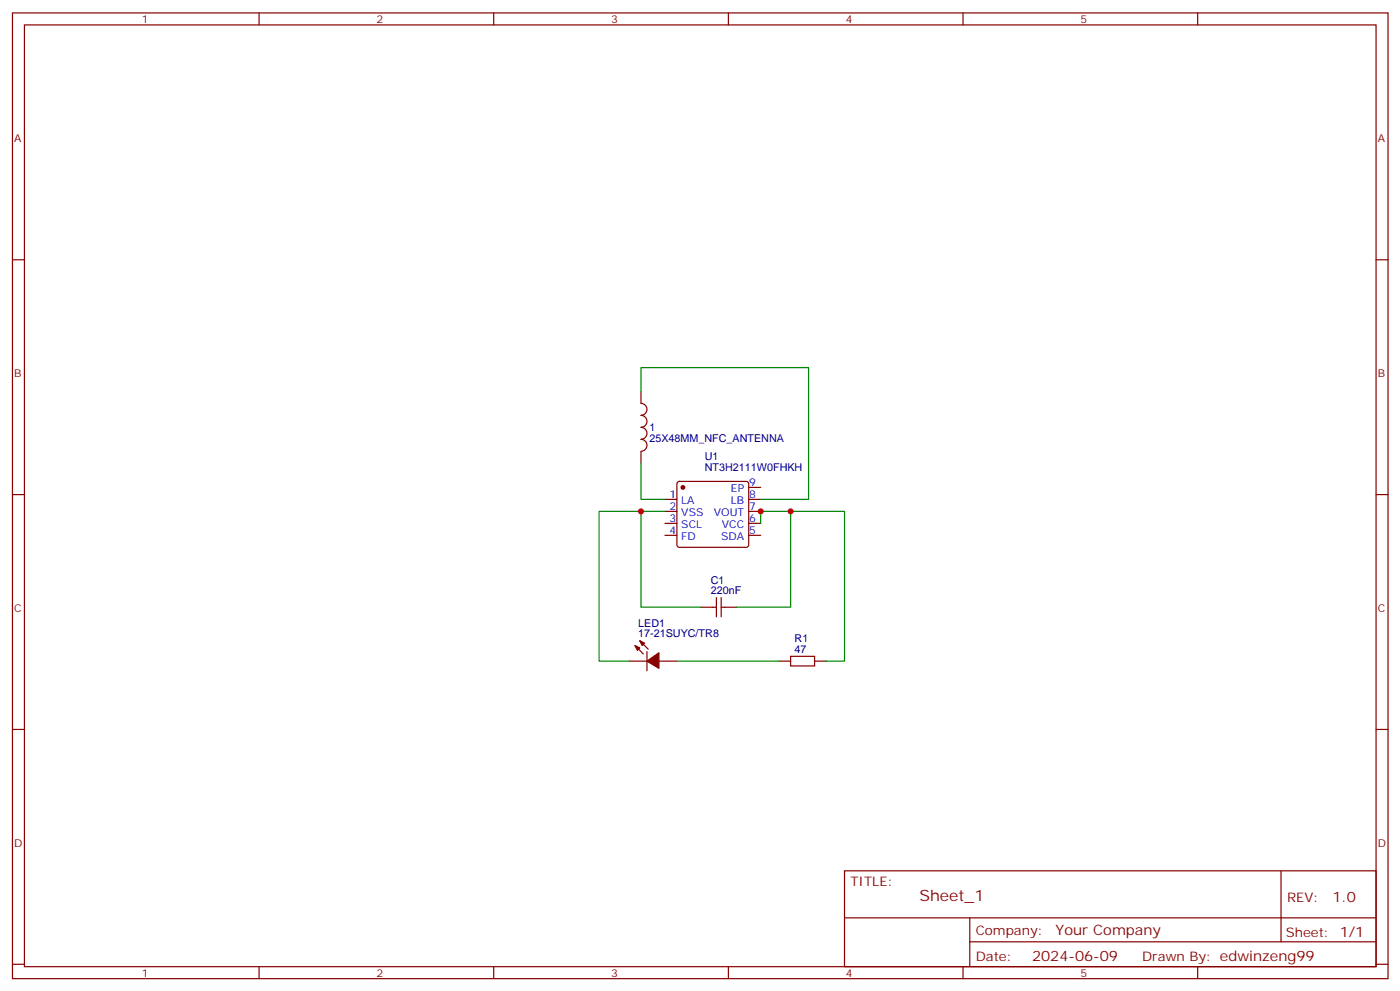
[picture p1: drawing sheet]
<svg xmlns="http://www.w3.org/2000/svg" width="413mm" height="292mm" viewBox="0 0 413 292" stroke-linecap="round" stroke-linejoin="round" font-family="sans-serif">
<g fill="none" stroke="#870000" stroke-width=".35">
<path d="M3.7 3.8h405.3v284.3h-405.3zM7.2 7.3h398.3v277.3h-398.3zM76.3 3.8v3.5M145.5 3.8v3.5M214.6 3.8v3.5M283.8 3.8v3.5M352.9 3.8v3.5M3.7 76.5h3.5M405.5 76.5h3.5M188.9 115.3v3.5a1.76 1.76 0 0 1 1.7 1.7 1.76 1.76 0 0 1-1.7 1.8 1.76 1.76 0 0 1 1.7 1.8 1.76 1.76 0 0 1-1.7 1.7 1.76 1.76 0 0 1 1.7 1.8 1.76 1.76 0 0 1-1.7 1.7 1.76 1.76 0 0 1 1.7 1.8 1.76 1.76 0 0 1-1.7 1.8M188.9 133v3.5M3.7 145.6h3.5"/>
<path d="M195.9 147h3.6M195.9 150.6h3.6M195.9 154.1h3.6M195.9 157.6h3.6M199.7 142l.5-.3h19.7l.5 .3 .2 .5v17.9l-.2 .5-.5 .2h-19.7l-.5-.2-.2-.5v-17.9zM220.6 143.5h3.6M220.6 147h3.6M220.6 150.6h3.6M220.6 154.1h3.6M220.6 157.6h3.6M405.5 145.6h3.5M206.5 178.8h4.6"/>
<path d="M211.1 176v5.6M212.5 176v5.6M212.5 178.8h4.6M185.3 194.7h5.3M187.1 190.1l2.5 2.4M188.5 188.7l2.5 2.4M190.6 191.8v5.7M194.2 194.7h5.3M229.4 194.7h3.6M233 193.3h7v2.8h-7zM240 194.7h3.6M3.7 214.8h3.5"/>
<path d="M405.5 214.8h3.5M248.8 256.4h156.7v28.2h-156.7zM377.5 256.4v20.9M248.9 270.2h156.5M285.8 277.3h119.6M285.8 270.2v14.2M3.7 283.9h3.5M76.3 284.6v3.5M145.5 284.6v3.5M214.6 284.6v3.5M283.8 284.6v3.5M352.9 284.6v3.5"/>
<path d="M405.5 283.9h3.5"/>
</g>
<g fill="#870000" stroke="#870000" stroke-width=".35">
<path d="M187.1 190.1l1.4 .7-.7 .7z"/>
<path d="M188.5 188.7l1.4 .7-.7 .7z"/>
<path d="M190.6 194.7l3.6-2.5v4.6z"/>
<circle cx="201.2" cy="143.5" r=".53"/>
</g>
<path d="M188.9 115.3v-7.1h49.4v38.8h-14.1M188.9 136.5v10.5h7M188.9 150.6v28.2h17.6M195.9 150.6h-19.4v44.1h8.8M224.2 154.1v-3.5h24.6v44.1h-5.2M233 150.6v28.2h-15.9M199.5 194.7h29.9" fill="none" stroke="#008700" stroke-width=".35"/>
<g fill="#c00">
<circle cx="233" cy="150.6" r=".88"/>
<circle cx="188.9" cy="150.6" r=".88"/>
<circle cx="224.2" cy="150.6" r=".88"/>
</g>
<text font-size="4.6" fill="#800" x="270.9" y="265.4">Sheet_1</text>
<g font-size="4.2" fill="#800">
<text x="392.6" y="265.7">1.0</text>
<text x="311" y="275.2">Your Company</text>
<text x="304.1" y="283">2024-06-09</text>
</g>
<g font-size="3.9" fill="#800">
<text x="250.6" y="261">TITLE:</text>
<text x="379.2" y="265.7">REV:</text>
<text x="287.5" y="275.2">Company:</text>
<text x="378.9" y="275.8">Sheet: 1/1</text>
<text x="287.5" y="282.9">Date:</text>
<text x="336.6" y="282.9">Drawn By: edwinzeng99</text>
</g>
<g font-size="3.2" fill="#800">
<text x="41.8" y="6.8">1</text>
<text x="110.9" y="6.8">2</text>
<text x="180.1" y="6.8">3</text>
<text x="249.2" y="6.8">4</text>
<text x="318.3" y="6.8">5</text>
<text x="4.2" y="41.9">A</text>
<text x="406" y="41.9">A</text>
<text x="4.2" y="111.1">B</text>
<text x="406" y="111.1">B</text>
<text x="4.2" y="180.2">C</text>
<text x="406" y="180.2">C</text>
<text x="4.2" y="249.3">D</text>
<text x="406" y="249.3">D</text>
<text x="41.8" y="287.6">1</text>
<text x="110.9" y="287.6">2</text>
<text x="180.1" y="287.6">3</text>
<text x="249.2" y="287.6">4</text>
<text x="318.3" y="287.6">5</text>
</g>
<g font-size="3.2" fill="#000080">
<text x="191.3" y="130.2">25X48MM_NFC_ANTENNA</text>
<text x="191.3" y="127">1</text>
<text x="207.7" y="135.6">U1</text>
<text x="207.7" y="138.6">NT3H2111W0FHKH</text>
<text x="209.5" y="171.9">C1</text>
<text x="209.5" y="174.9">220nF</text>
<text x="188" y="184.6">LED1</text>
<text x="188" y="187.6">17-21SUYC/TR8</text>
<text x="234.2" y="189.1">R1</text>
<text x="234.2" y="192.2">47</text>
</g>
<g font-size="3.2" fill="#00f">
<text x="220.8" y="143.2">9</text>
<text x="197.3" y="146.7">1</text>
<text x="200.8" y="148.4">LA</text>
<text x="215.4" y="148.4">LB</text>
<text x="215.4" y="144.9">EP</text>
<text x="220.8" y="146.7">8</text>
<text x="197.3" y="153.7">3</text>
<text x="197.3" y="150.2">2</text>
<text x="200.8" y="155.5">SCL</text>
<text x="200.8" y="152">VSS</text>
<text x="210.4" y="152">VOUT</text>
<text x="212.7" y="155.5">VCC</text>
<text x="220.8" y="150.2">7</text>
<text x="220.8" y="153.7">6</text>
<text x="197.3" y="157.3">4</text>
<text x="200.8" y="159">FD</text>
<text x="212.5" y="159">SDA</text>
<text x="220.8" y="157.3">5</text>
</g>
</svg>
